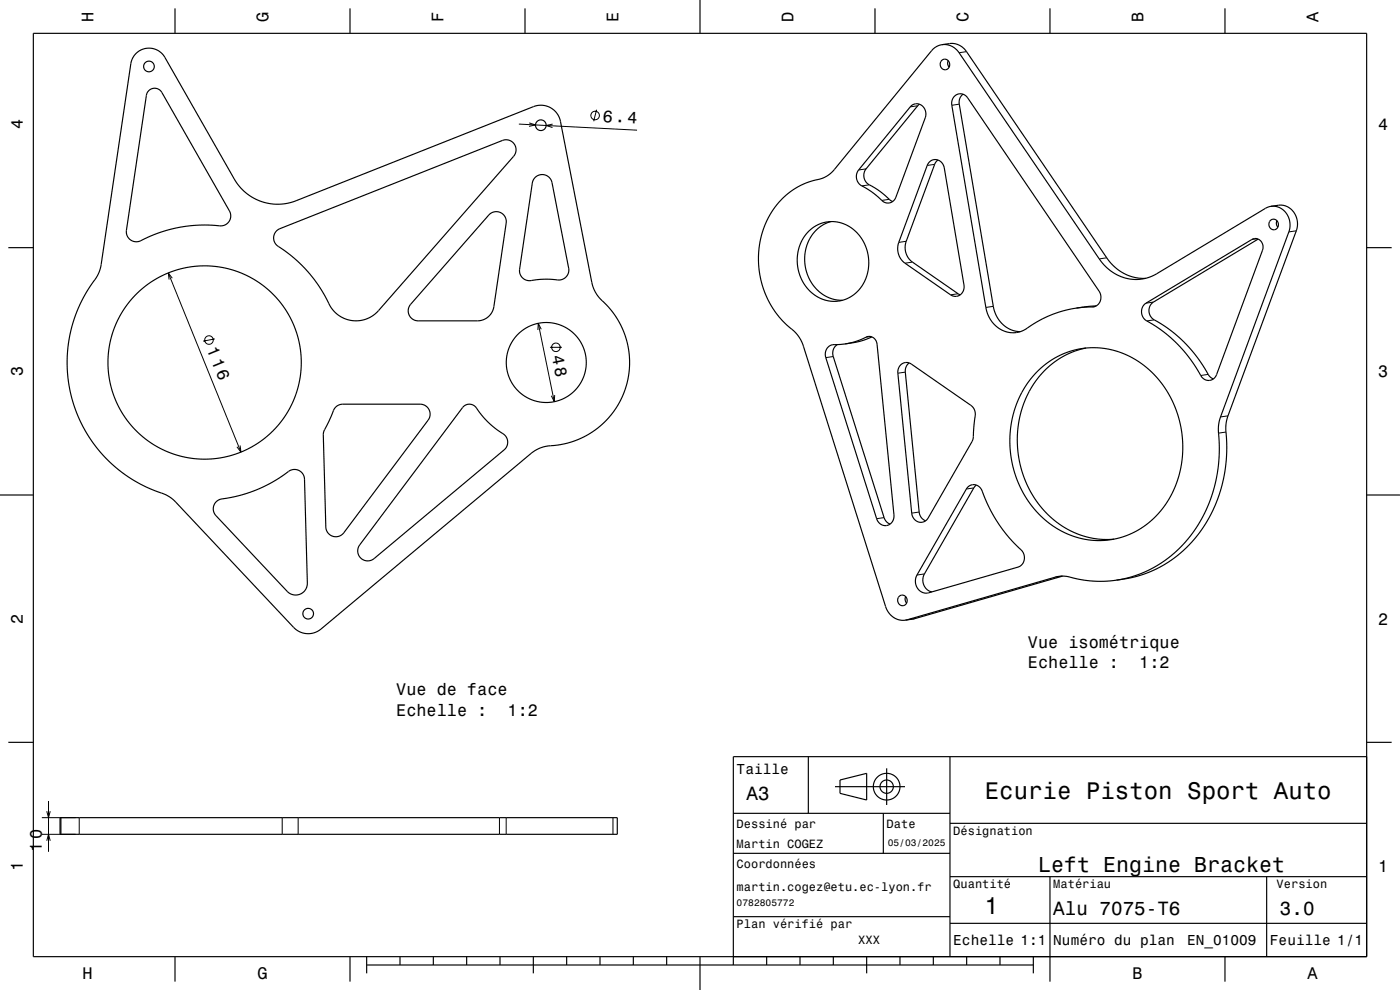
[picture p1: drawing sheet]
<svg xmlns="http://www.w3.org/2000/svg" width="420mm" height="297mm" viewBox="0 0 420 297" stroke-linecap="round" stroke-linejoin="round" font-family="sans-serif">
<g fill="none" stroke="#000" stroke-width=".3">
<path d="M290 15.5l-2.3 .3M155.7 37.2l35.4 1.9M158.8 36.9l1.9 .6-2 .4M165.8 37.2l-1.9 .4 1.9 .7M179 32.9l-.9 3.5M275.3 31.7l-2.2 .4M287.8 31.2l-2.3 .4M259.8 50.7l-2.2 .3M260.8 55.4l-2.2 .4M266.8 59.8l-2.3 .3M280.4 49.3l-2.2 .3M271.9 72.4l-2.3 .3"/>
<path d="M273.7 78.6l-2.2 .4M332 77.3l-2.2 .4M377.1 71.6l-1.5 .2M388.9 69.2l-2.2 .4M50.5 81.9l21.8 53.7M51.7 83.5l-1.2-1.6 .2 2M161.5 97l4.8 23.5M162.4 98.8l-.9-1.8-.1 2M287.4 88.1l-2.2 .4M298 91.9l-2.2 .3M328.4 92l-.7 .1M346 90.6l-2.2 .3"/>
<path d="M346.3 96l-2.3 .3M64.4 101.7l-3.5 .6M166.4 118.5l-.1 2-.9-1.8M168.6 104.2h-3.6M250 107l-2.3 .3M261.2 101l-1.4 .1M271.6 111.6l-2.2 .4M362.5 112.3l-2.3 .3M72 133.6l.3 2-1.2-1.6M367.8 129.6l-2.2 .3M368.4 124.8l-2.2 .3M265.2 155.3l-2.2 .3"/>
<path d="M275.7 153.6l-2.2 .3M292.1 146.4l-2.2 .3M277.3 172.2l-2.2 .3M318.7 172.8l-2.1 .3M274.5 185.6l-2.3 .3M12.6 250.3h10.1M12.6 245.3h10.1M14 252.2l.6-1.9 .5 1.9M14 243.4l.6 1.9 .5-1.9M14.6 240.3v15.2M23.8 245.3v5M84.7 245.3v5"/>
<path d="M89.4 245.3v5M149.8 245.3v5M151.9 245.3v5M183.9 245.3v5"/>
<circle cx="178.5" cy="34.7" r="1.28"/>
<circle cx="62.7" cy="102" r="1.28"/>
<circle cx="166.8" cy="104.2" r="1.28"/>
</g>
<g fill="none" stroke="#000" stroke-width=".35">
<path d="M10 10h400v277h-400zM40.9 16a5.5 5.5 0 0 1 8.6 1.2l21.6 37.8 2 2.2 2.3 1.8 2.7 1.4 3.2 .7 3.5 .1 3.6-.8 71.6-28.4a6 6 0 0 1 8.1 4.4l9.7 49.3 .6 1.6 .9 1.5 3.8 4 2.2 3.1 1.8 3.5 1.2 3.8 .5 4-.1 4.2-.8 4.2-1.4 3.8-1.8 3.2-2.3 3-2.7 2.6-2.9 2-2.4 1.2-2.8 1.1-3.4 .9-5.2 .7-1.9 .7-1.4 1-63.4 52.9a6 6 0 0 1-8.2-.5l-35.9-38.1-2.3-1.6-5.7-2.2-4.6-2.5-4.3-3.1-3.5-3.2-3.4-3.9-2.9-4.4-2.3-4.7-1.6-5-1-4.7-.4-4.4 .1-4.8 .5-4.4 1.2-4.6 1.8-5 2.3-4.1 3-4.6 1.1-2.6 9-61.2 .6-1.7zM52.5 2.5v7.5M105 2.5v7.5M157.5 2.5v7.5M210 0v10M262.5 2.5v7.5M282.6 13.4a5 5 0 0 0-3.1 1.8l-29.8 36.3-2.6 1.8-4.5 1.3-3.5 1.6-3 2.1-2.6 2.6-2.2 3-1.8 3.7-1.3 3.9-.6 4.2v3.7l.5 3.7 .9 3.4 1.3 3.2 1.4 2.6 1.6 2.2 2.2 2.5 3.4 3 1.1 1.6 .9 1.8 24.8 78.5a5.6 5.6 0 0 0 5.9 4.2M282.6 13.4a5.3 5.3 0 0 1 5.1 2.4l42.2 62.1 2.2 2.5 3.1 2.1 2.6 1 2.7 .3 2.5-.2 2.6-.7 34.1-20.4 1.6-.6M282.6 13.4l2.2-.3a5.3 5.3 0 0 1 5.2 2.4l42.7 62.8 2.4 2.4 2.8 1.7 2.8 .9 3 .2M284.5 18.2a1.76 1.76 0 0 0 .2 1.9M315 2.5v7.5"/>
<path d="M367.5 2.5v7.5M44.7 27.1a2.5 2.5 0 0 1 3.9 .6l20.2 35.6a3.1 3.1 0 0 1-.4 3.5 3.1 3.1 0 0 1-3.5 .9l-5.5-.2-5.4 .7-5.1 1.3-4.9 1.9a4.5 4.5 0 0 1-4.7 .7l-1.1-1.3-.3-1.7 6-40.5zM273.3 31.9a2.83 2.83 0 0 1 3.5-.1 2.83 2.83 0 0 1 .8 3.5l-8.8 23.8a2.69 2.69 0 0 1-2.4 1.8 2.69 2.69 0 0 1-2.6-1.4l-3.7-2.9a4.4 4.4 0 0 1-3.2-3.3l.1-1.3 .6-1zM275.8 31.3l-16 19.4a3.4 3.4 0 0 0 1.9 5.2l2.6 1.7 2.6 2.4 .9 .5M286.4 28.9a2.53 2.53 0 0 1 3.9 .5l39.4 57.9a3 3 0 0 1 .1 3.5 3 3 0 0 1-3.2 1.3l-5 .6-4.8 1.2-4.7 2.1-5 3.1-2.3 .7-2.2-.1-2.2-.7-1.9-1.4-1.5-1.9-.7-1.5-.5-1.7-10.3-61 .1-1.4zM288.9 28.3l-1 1.3-.1 1.6 10.3 61.4 1.2 2.8 1.7 2 2.3 1.5 2.8 .6M160.5 53.2a3 3 0 0 1 5.1 1.6l5 25.6a3.2 3.2 0 0 1-4.3 3.5h-5a5.1 5.1 0 0 1-4.4-.4l-.9-1.3-.1-1.4 3.8-25.9zM278.8 48.6a2.67 2.67 0 0 1 2.8-.5 2.67 2.67 0 0 1 1.7 2.3l5.9 35.1a2.67 2.67 0 0 1-1 2.8 2.67 2.67 0 0 1-3 .2l-13.7-9.5a5.4 5.4 0 0 1-1.9-6.3l8.6-23.1zM281.4 48l-1 1.3-8.5 23.1a5.4 5.4 0 0 0 1.8 6.2l14.4 9.9M2.5 74.3h7.5M82.9 69.3l1.1-.7 66.7-26.5a3 3 0 0 1 3.6 1.1 3 3 0 0 1-.2 3.7l-40.6 46.3-1.5 1.4-1.7 .9-2.2 .7h-2.5l-2.4-.7-2.1-1.3-1.7-1.8-3-5.5-3.1-4.2-3.9-4.2-4.3-3.5a4.8 4.8 0 0 1-3-3.4l.2-1.3zM146.8 64.4a3 3 0 0 1 3.4-.6 3 3 0 0 1 1.7 3.1l-3.7 25.1a5 5 0 0 1-5 4.3h-17.7a3 3 0 0 1-2.8-1.8 3 3 0 0 1 .5-3.2z"/>
<path d="M242.6 69.4l1.8-1.4 2-1 2.1-.5h2.3l2.2 .6 2 1 1.9 1.5 1.5 1.9 1.2 2.1 .7 2.2 .3 2.4-.1 2.5-.6 2.4-1 2.2-1.4 1.9-1.7 1.5-1.8 1-1.9 .5-2 .2-2-.2-1.9-.7-1.8-1-1.6-1.4-1.4-1.7-1.1-1.9-.7-2.1-.4-2.5v-2l.3-1.9 .7-2.1 1.1-1.9zM249.3 66.5l-1.9 .7-1.7 1.1-1.5 1.5-1.2 1.7-.9 2-.5 2.1-.2 2 .2 2.2 .4 2 .9 2 1.1 1.9 1.5 1.6 1.7 1.3 1.6 .8 2 .5 2 .2M377.5 71.7l-31.5 18.9a3.3 3.3 0 0 0-1.2 3.3 3.3 3.3 0 0 0 2.4 2.6l4.1 2.7 3.7 3.3 3.6 3.9 2.9 4.2a6.1 6.1 0 0 0 2.5 3.1M381.1 66.2a1.5 1.5 0 0 1 2.4 1 1.5 1.5 0 0 1-2.1 1.5 1.72 1.72 0 0 1-.3-2.5zM381.3 61.9a5.5 5.5 0 0 1 5.4 7.7l-20.7 55.9-.5 2.7 .3 7.7-.6 5.9-1.6 6.7-2.3 5.6-2.2 3.9-2.4 3.3-2.9 3.3-3.3 2.8-3.6 2.4-3.8 2-4.1 1.4-4.1 .9M381.3 61.9l2.2-.3a5.5 5.5 0 0 1 5.4 7.6l-20.7 56.2-.5 3 .3 8.2-.6 5.1-1.6 6.5-2.6 6.2-2.3 3.9-2.7 3.6-3 3.1-3.8 3-3.9 2.4-4.1 1.8-3.8 1.1-4.7 .8M383.1 66.2a1.76 1.76 0 0 0 .3 1.9M410 74.3h7.5M328.9 91.8l-6 .6M343.3 91.4l32.3-19.6a2.41 2.41 0 0 1 2.7 .5 2.41 2.41 0 0 1 .5 2.8l-13.8 37.3a2.66 2.66 0 0 1-2.7 1.7 2.66 2.66 0 0 1-2.4-2.1l-3-4.5-3.4-4-3.7-3.4-4.2-3a4.2 4.2 0 0 1-3.1-3.5l.1-1.2zM248.4 104.1a5.9 5.9 0 0 1 4.1-.8l3-.5 2.8-.9a4 4 0 0 1 3.6-.7l.8 .9 .4 1.2 5.1 51.2a2.66 2.66 0 0 1-2 3.1 2.66 2.66 0 0 1-3.2-2l-15.3-48.3v-1.7zM251.2 103.4a3 3 0 0 0-1.2 3.6l15.2 48.3 .8 1.2 1 .7"/>
<path d="M261.6 101.1l-3.4 1.2-4.7 .9M270.2 109.5a2.46 2.46 0 0 1 3.2-.3l17.9 12.4a3.8 3.8 0 0 1 1.1 4.4l-.4 5.3-.3 1-13.2 23.1a2.66 2.66 0 0 1-3.1 1.2 2.66 2.66 0 0 1-1.9-2.7l-4.1-41.9 .1-1.3zM272.7 108.9l-.8 1.1-.3 1.6 4.1 42 .7 1.6 1.3 1M311.4 111.3l4.3-3.4 2.2-1.2 2.7-1.1 5.1-1.2 2.6-.1 2.9 .2 2.5 .5 2.8 .9 2.7 1.2 2.4 1.4 4.2 3.4 2.1 2.4 1.7 2.3 2.8 5.2 1.8 5.8 .6 5.7-.4 6.1-.6 2.9-1 3-2.4 5-3.5 4.4-2 1.9-2.2 1.7-4 2.1-4.7 1.4-4.9 .4-4.7-.6-4.5-1.6-4.4-2.5-4-3.4-3.1-3.9-2.7-4.8-1.7-4.9-.9-5.4-.1-5.2 1-5.6 1.7-4.8 2.5-4.5zM325.8 104.4l-4.9 1.6-4.3 2.4-3.8 3.4-3.1 4.1-2.5 5-1.4 5-.6 5.4 .3 5.4 1.4 5.6 2 4.8 3.1 4.7 3.5 3.6 4.2 3.1 4.6 2.1 5 1.1h4.9M100.8 122.1l1.1-.7 .9-.1h23.2a3 3 0 0 1 2.7 1.6 3 3 0 0 1-.3 3.2l-25.3 33.7a3 3 0 0 1-3.3 1.1 3 3 0 0 1-2.1-2.8l-.7-28 3.1-7zM139 122a2.76 2.76 0 0 1 4.5 1.2l2.8 3.3 3 2.6a5.1 5.1 0 0 1 3 3.2l-.2 1.5-.9 1.2-39 32.6a3 3 0 0 1-4-.2 3 3 0 0 1-.3-3.9zM0 148.5h10M64.8 150.5a9.1 9.1 0 0 1 4.5-1.3l4.4-1.1 4-1.4 3.8-1.9 3.6-2.3a4.4 4.4 0 0 1 4.4-1.5l1.3 1.1 .5 1.4 .9 31.4a3.5 3.5 0 0 1-2.2 3.3 3.5 3.5 0 0 1-3.8-.8l-21.4-22.7a3 3 0 0 1 0-4.2zM290.4 146.1a2.75 2.75 0 0 1 2.9-.5 2.75 2.75 0 0 1 1.6 2.5l2 4.5 2.3 4 2.6 3.6 3.2 3.5a4.3 4.3 0 0 1 2.2 4.5l-.7 1.2-1.1 .7-26.8 7.7a3.5 3.5 0 0 1-3.5-1.5 3.5 3.5 0 0 1 0-3.8zM292.9 145.5l-.8 .9-14.8 25.8a3.7 3.7 0 0 0 2.3 5.4M410 148.5h10"/>
<path d="M271.7 179a1.74 1.74 0 0 0 .3 1.9M318.8 172.8l-44.3 12.8-2.9 .5M334.9 174.1l-3.4 .3-3.4-.1-3.8-.4-4.4-1-2.5 .1-45.8 13.1M2.5 222.7h7.5M242.5 227v17M250.5 236h21M252 234l8-2v8l-8-2zM266 230.5v11M285 227v60M410 222.7h7.5M410 227h-190v62.5M18 245.3h167.2v5h-167.2z"/>
<path d="M18.3 245.3v5M220 244h65M220 256h65M265 244v12M285 247h125M220 275h65M285 277h125M285 263h125M315 263v31.5M380 263v24M52.5 287v7.5M105 287v7.5"/>
<path d="M110 289.5h200M110 287v5M120 287v2.5M130 287v2.5M140 287v2.5M150 287v2.5M160 287v5M170 287v2.5M180 287v2.5M190 287v2.5M200 287v2.5M210 287v10"/>
<path d="M230 287v2.5M240 287v2.5M250 287v2.5M260 287v5M270 287v2.5M280 287v2.5M290 287v2.5M300 287v2.5M310 287v5M367.5 287v7.5"/>
<circle cx="44.7" cy="19.9" r="1.6"/>
<circle cx="283.5" cy="19.4" r="1.53"/>
<circle cx="162.3" cy="37.6" r="1.6"/>
<circle cx="61.4" cy="108.8" r="29"/>
<circle cx="163.9" cy="108.8" r="12"/>
<circle cx="92.5" cy="184.1" r="1.6"/>
<circle cx="270.7" cy="180.2" r="1.53"/>
<circle cx="266" cy="236" r="4"/>
<circle cx="266" cy="236" r="2"/>
</g>
<g font-size="7.2">
<text x="295.5" y="239.6">Ecurie Piston Sport Auto</text>
<text x="295.3" y="274.3">1</text>
</g>
<text font-size="6.5" x="311.4" y="261.5">Left Engine Bracket</text>
<g font-size="5.8">
<text x="224" y="240.1">A3</text>
<text x="316" y="274.6">Alu 7075-T6</text>
<text x="384" y="274.6">3.0</text>
</g>
<g font-size="5.1">
<text x="180.7" y="36.5" transform="rotate(3 180.7 36.5)">6.4</text>
<text x="61.9" y="104.8" transform="rotate(68 61.9 104.8)">116</text>
</g>
<g font-size="5">
<text x="28.1" y="6.5" transform="rotate(-90 28.1 6.5)">H</text>
<text x="80.6" y="6.5" transform="rotate(-90 80.6 6.5)">G</text>
<text x="133.1" y="6.5" transform="rotate(-90 133.1 6.5)">F</text>
<text x="185.6" y="6.5" transform="rotate(-90 185.6 6.5)">E</text>
<text x="238.1" y="6.5" transform="rotate(-90 238.1 6.5)">D</text>
<text x="290.6" y="6.5" transform="rotate(-90 290.6 6.5)">C</text>
<text x="343.1" y="6.5" transform="rotate(-90 343.1 6.5)">B</text>
<text x="395.6" y="6.5" transform="rotate(-90 395.6 6.5)">A</text>
<text x="6.8" y="38.7" transform="rotate(-90 6.8 38.7)">4</text>
<text x="413.5" y="39">4</text>
<text x="165.5" y="106.8" transform="rotate(78 165.5 106.8)">48</text>
<text x="6.8" y="112.9" transform="rotate(-90 6.8 112.9)">3</text>
<text x="413.5" y="113.2">3</text>
<text x="6.8" y="187.1" transform="rotate(-90 6.8 187.1)">2</text>
<text x="413.5" y="187.4">2</text>
<text x="308.4" y="194.5">Vue isométrique</text>
<text x="308.4" y="200.5">Echelle :</text>
<text x="341.8" y="200.5">1:2</text>
<text x="118.9" y="208.6">Vue de face</text>
<text x="118.9" y="214.7">Echelle :</text>
<text x="152.3" y="214.7">1:2</text>
<text x="12.6" y="255.5" transform="rotate(-90 12.6 255.5)">10</text>
<text x="6.8" y="261.3" transform="rotate(-90 6.8 261.3)">1</text>
<text x="413.5" y="261.6">1</text>
<text x="24.7" y="293.8">H</text>
<text x="77.2" y="293.8">G</text>
<text x="339.7" y="293.8">B</text>
<text x="392.2" y="293.8">A</text>
</g>
<g font-size="4.3">
<text x="221" y="232.2">Taille</text>
<text x="286" y="283.6">Echelle 1:1</text>
<text x="316" y="283.6">Numéro du plan</text>
<text x="356.2" y="283.6">EN_01009</text>
<text x="381" y="283.6">Feuille 1/1</text>
</g>
<g font-size="3.6">
<text x="221" y="248.3">Dessiné par</text>
<text x="266" y="248.3">Date</text>
<text x="286" y="250.5">Désignation</text>
<text x="221" y="254.5">Martin COGEZ</text>
<text x="221" y="260.5">Coordonnées</text>
<text x="221" y="267.2">martin.cogez@etu.ec-lyon.fr</text>
<text x="286" y="266.5">Quantité</text>
<text x="316" y="266.5">Matériau</text>
<text x="383" y="266.5">Version</text>
<text x="221" y="278.5">Plan vérifié par</text>
<text x="257.5" y="283.3">XXX</text>
</g>
<g font-size="2.9">
<text x="266.3" y="253.8">05/03/2025</text>
<text x="221" y="271.8">0782805772</text>
</g>
</svg>
